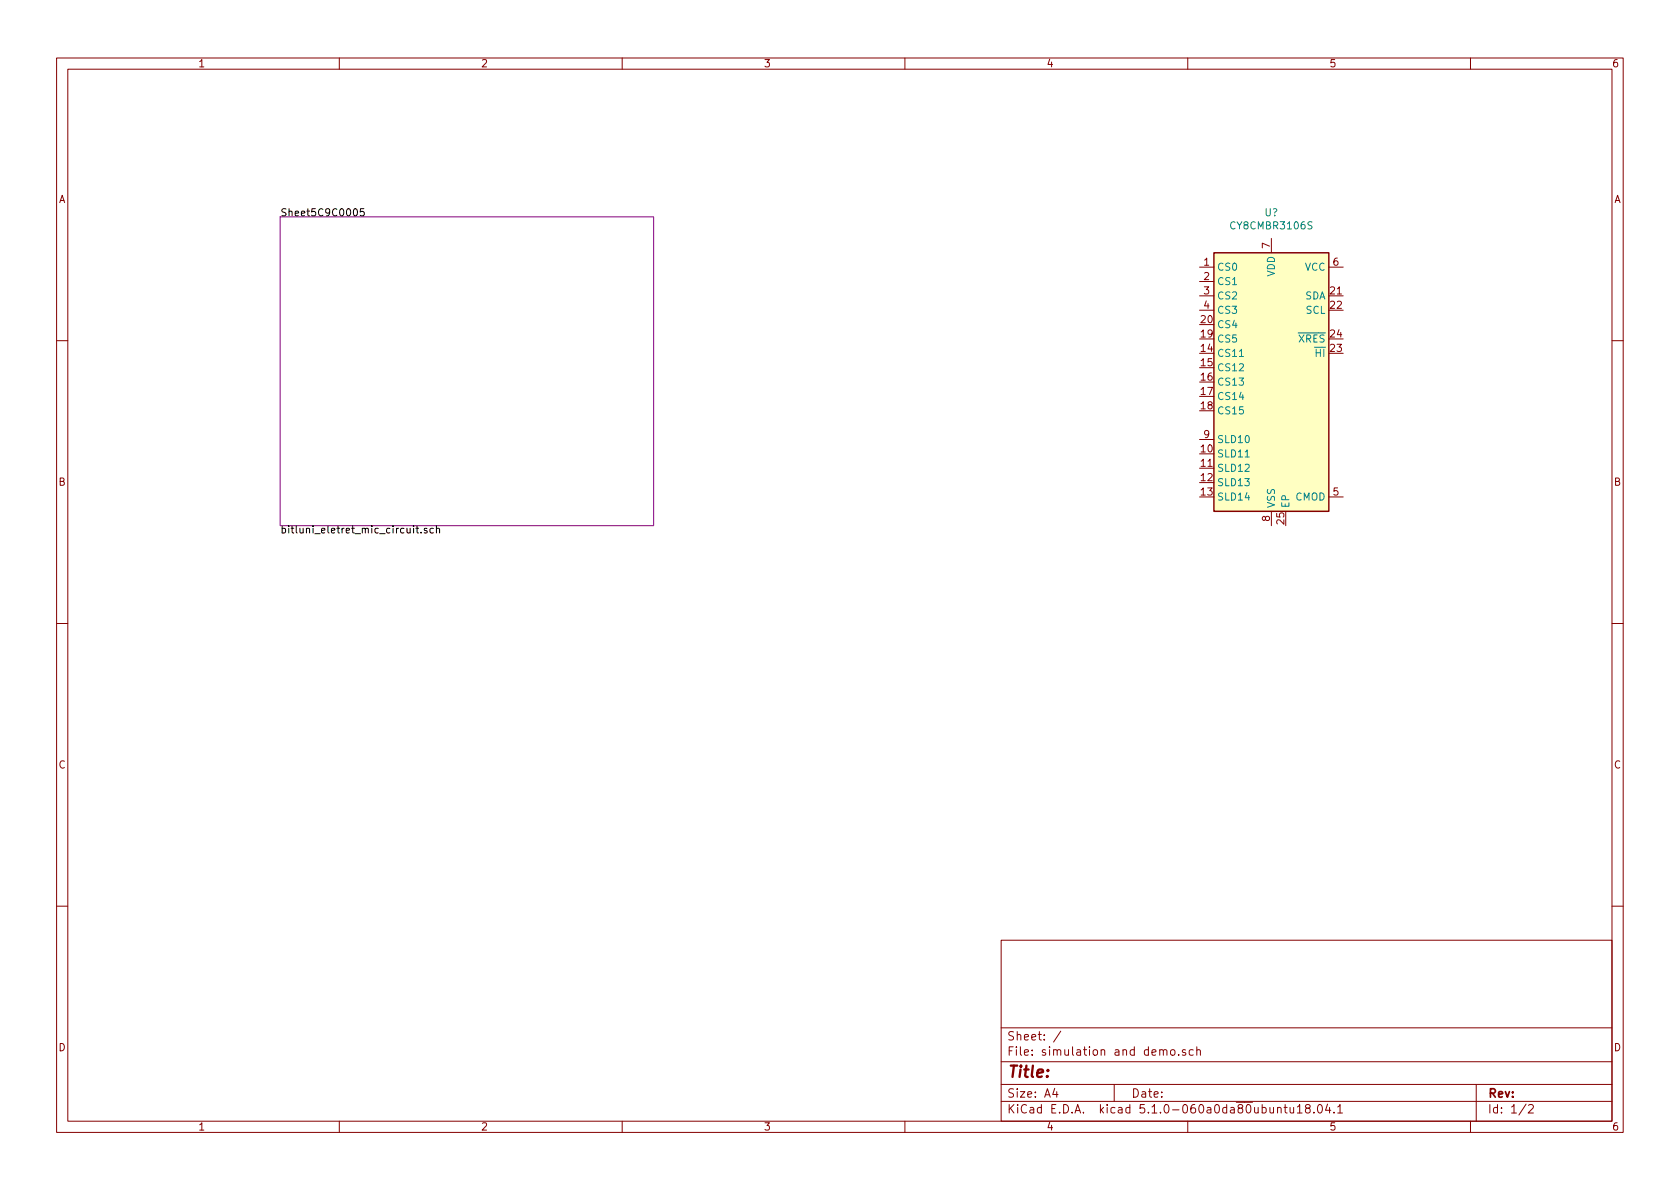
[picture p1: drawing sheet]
<svg xmlns="http://www.w3.org/2000/svg" width="297mm" height="210mm" viewBox="0 0 297 210" stroke-linecap="round" stroke-linejoin="round" font-family="sans-serif">
<g fill="none" stroke="#840000" stroke-width=".18">
<path d="M10 10.3h277v189.9h-277zM12 12.2h273v186.1h-273zM60 10.3v1.9M110 10.3v1.9M160 10.3v1.9M210 10.3v1.9M260 10.3v1.9M212.1 47.2h2.5M212.1 49.8h2.5M212.1 52.3h2.5M212.1 54.9h2.5M224.8 42.2v2.5"/>
<path d="M234.9 47.2h2.6M10 60.2h2M212.1 77.7h2.5M285 60.2h2M224.8 90.4v2.6M234.9 87.9h2.6M10 110.3h2M285 110.3h2M10 160.2h2M177 166.3h108v32h-108zM285 160.2h2M60 198.3v1.9"/>
<path d="M110 198.3v1.9M160 198.3v1.9M177 194.8h108M177 191.8h108M177 187.8h108M177 181.8h108M186.5 192.5l-.4 1h1M186.8 193v1M187.6 182.3l-1.3 2M197 191.8v3M205.7 185.8l.2-.2 .3 .1 .1 .9M207 185.7l.3-.1 .4 .1v.6l-.1 .2-.3 .1-.3-.1z"/>
<path d="M208.4 186.5v.1M209.6 185.7l-.4-.1-.2 .2 .1 .2 .5 .2v.3h-.6M210 198.3v1.9M211 185.7l-.5-.1-.2 .3v.6l.2 .1 .5-.1M211.6 185.7l.2-.1 .4 .1v.9M211.6 185.1v1.5M225.9 196l.2-.2 .3 .1 .1 .9M227 195.8h.6M227.2 195.3v1.3l.4 .2M228.1 195.8l.1 .9 .3 .1 .2-.1M228.7 195.8v1M229.4 195.8l.4-.5v1.5"/>
<path d="M229.4 196.8h.8M231.1 196l-.3-.3 .1-.3a.48 .48 0 0 1 .7 .1l-.1 .4a.52 .52 0 0 0-.6 .2 .52 .52 0 0 0 0 .6l.5 .1 .2-.1v-.4l-.2-.3M232.3 196.7v.1M233.1 195.4l.2-.1a.8 .8 0 0 1 .5 .8 .8 .8 0 0 1-.5 .7 1 1 0 0 1-.2-1.4zM234.7 195.2l-.3 1.1h.9M235.1 195.8v1M235.9 196.7v.1M236.5 195.8l.4-.5v1.5M236.5 196.8h.9M260 198.3v1.9M261 191.8v6.5M269.8 195.2l-1.2 2"/>
<path d="M270.3 195.5l.2-.2h.3l.3 .5-.9 1h.9"/>
</g>
<path d="M49.5 38.3h66.1v54.7h-66.1z" fill="none" stroke="#840084" stroke-width=".18"/>
<path d="M62.6 37l.2-.1a.69 .69 0 0 1 .4 .6 .69 .69 0 0 1-.4 .7l-.2-.2-.1-.3zM64.3 36.9h-.5l-.1 .6 .5-.1 .2 .2v.3l-.2 .3-.5-.2M73.1 93v.1M73.5 93.4h.5M73.7 93v1.1l.3 .2M74.4 94.1v.2M75.5 93.5l-.3-.1-.2 .2 .1 .2 .4 .1v.3h-.5M76.6 93.5l-.3-.1-.3 .2 .1 .6h.5M77.2 93.5l.1-.1 .3 .1 .1 .8M77.2 93v1.3" fill="none" stroke="#000" stroke-width=".18"/>
<path d="M214.6 44.7h20.3v45.7h-20.3z" fill="#ffffc2" stroke="#ffffc2" stroke-width=".18"/>
<path d="M214.6 44.7h20.3v45.7h-20.3z" fill="none" stroke="#840000" stroke-width=".25"/>
<path d="M219.1 63h.8M220.2 80.8h.7" fill="none" stroke="#008484" stroke-width=".18"/>
<text font-size="2.8" fill="#840000" x="178" y="190.5">Title:</text>
<g font-size="2.1" fill="#840000">
<text x="178" y="184">Sheet: /</text>
<text x="178" y="186.7">File: simulation and demo.sch</text>
<text x="178" y="196.9">KiCad E.D.A. kicad 5.1.0-060a0da80ubuntu18.04.1</text>
<text x="178" y="194.1">Size: A4</text>
<text x="200" y="194.1">Date:</text>
<text x="263" y="194.1">Rev:</text>
<text x="263" y="196.9">Id: 1/2</text>
</g>
<g font-size="1.8" fill="#840000">
<text x="35" y="11.9">1</text>
<text x="85" y="11.9">2</text>
<text x="135" y="11.9">3</text>
<text x="185" y="11.9">4</text>
<text x="235" y="11.9">5</text>
<text x="285" y="11.9">6</text>
<text x="10.4" y="35.9">A</text>
<text x="285.4" y="35.9">A</text>
<text x="212.9" y="47">1</text>
<text x="224.5" y="43.9" transform="rotate(-90 224.5 43.9)">7</text>
<text x="235.7" y="47">6</text>
<text x="212.9" y="49.5">2</text>
<text x="212.9" y="52.1">3</text>
<text x="235.3" y="52.1">21</text>
<text x="212.4" y="59.7">19</text>
<text x="212.4" y="57.1">20</text>
<text x="212.9" y="54.6">4</text>
<text x="235.3" y="54.6">22</text>
<text x="235.3" y="59.7">24</text>
<text x="212.4" y="62.2">14</text>
<text x="212.4" y="64.8">15</text>
<text x="235.3" y="62.2">23</text>
<text x="212.4" y="67.3">16</text>
<text x="212.4" y="69.8">17</text>
<text x="212.4" y="72.4">18</text>
<text x="212.9" y="77.5">9</text>
<text x="212.4" y="80">10</text>
<text x="212.4" y="82.5">11</text>
<text x="10.4" y="85.9">B</text>
<text x="212.4" y="85.1">12</text>
<text x="212.4" y="87.6">13</text>
<text x="235.7" y="87.6">5</text>
<text x="285.4" y="85.9">B</text>
<text x="224.5" y="92.2" transform="rotate(-90 224.5 92.2)">8</text>
<text x="227.1" y="92.7" transform="rotate(-90 227.1 92.7)">25</text>
<text x="10.4" y="135.9">C</text>
<text x="285.4" y="135.9">C</text>
<text x="10.4" y="185.9">D</text>
<text x="285.4" y="185.9">D</text>
<text x="35" y="199.9">1</text>
<text x="85" y="199.9">2</text>
<text x="135" y="199.9">3</text>
<text x="185" y="199.9">4</text>
<text x="235" y="199.9">5</text>
<text x="285" y="199.9">6</text>
</g>
<g font-size="1.8">
<text x="49.5" y="38.2">Sheet5C9C0005</text>
<text x="49.5" y="94.3">bitluni_eletret_mic_circuit.sch</text>
</g>
<g font-size="1.8" fill="#008484">
<text x="217.9" y="40.6">CY8CMBR3106S</text>
<text x="223.6" y="38.2">U?</text>
<text x="215.1" y="47.9">CS0</text>
<text x="230.7" y="47.9">VCC</text>
<text x="215.1" y="50.4">CS1</text>
<text x="215.1" y="53">CS2</text>
<text x="225.4" y="48.9" transform="rotate(-90 225.4 48.9)">VDD</text>
<text x="230.7" y="53">SDA</text>
<text x="215.1" y="58">CS4</text>
<text x="215.1" y="55.5">CS3</text>
<text x="230.9" y="55.5">SCL</text>
<text x="215.1" y="63.1">CS11</text>
<text x="215.1" y="65.7">CS12</text>
<text x="215.1" y="60.6">CS5</text>
<text x="229.6" y="60.6">XRES</text>
<text x="232.7" y="63.1">HI</text>
<text x="215.1" y="68.2">CS13</text>
<text x="215.1" y="70.7">CS14</text>
<text x="215.1" y="73.3">CS15</text>
<text x="215.1" y="80.9">SLD11</text>
<text x="215.1" y="83.4">SLD12</text>
<text x="215.1" y="78.4">SLD10</text>
<text x="215.1" y="86">SLD13</text>
<text x="215.1" y="88.5">SLD14</text>
<text x="225.4" y="89.9" transform="rotate(-90 225.4 89.9)">VSS</text>
<text x="228" y="89.9" transform="rotate(-90 228 89.9)">EP</text>
<text x="229" y="88.5">CMOD</text>
</g>
</svg>
